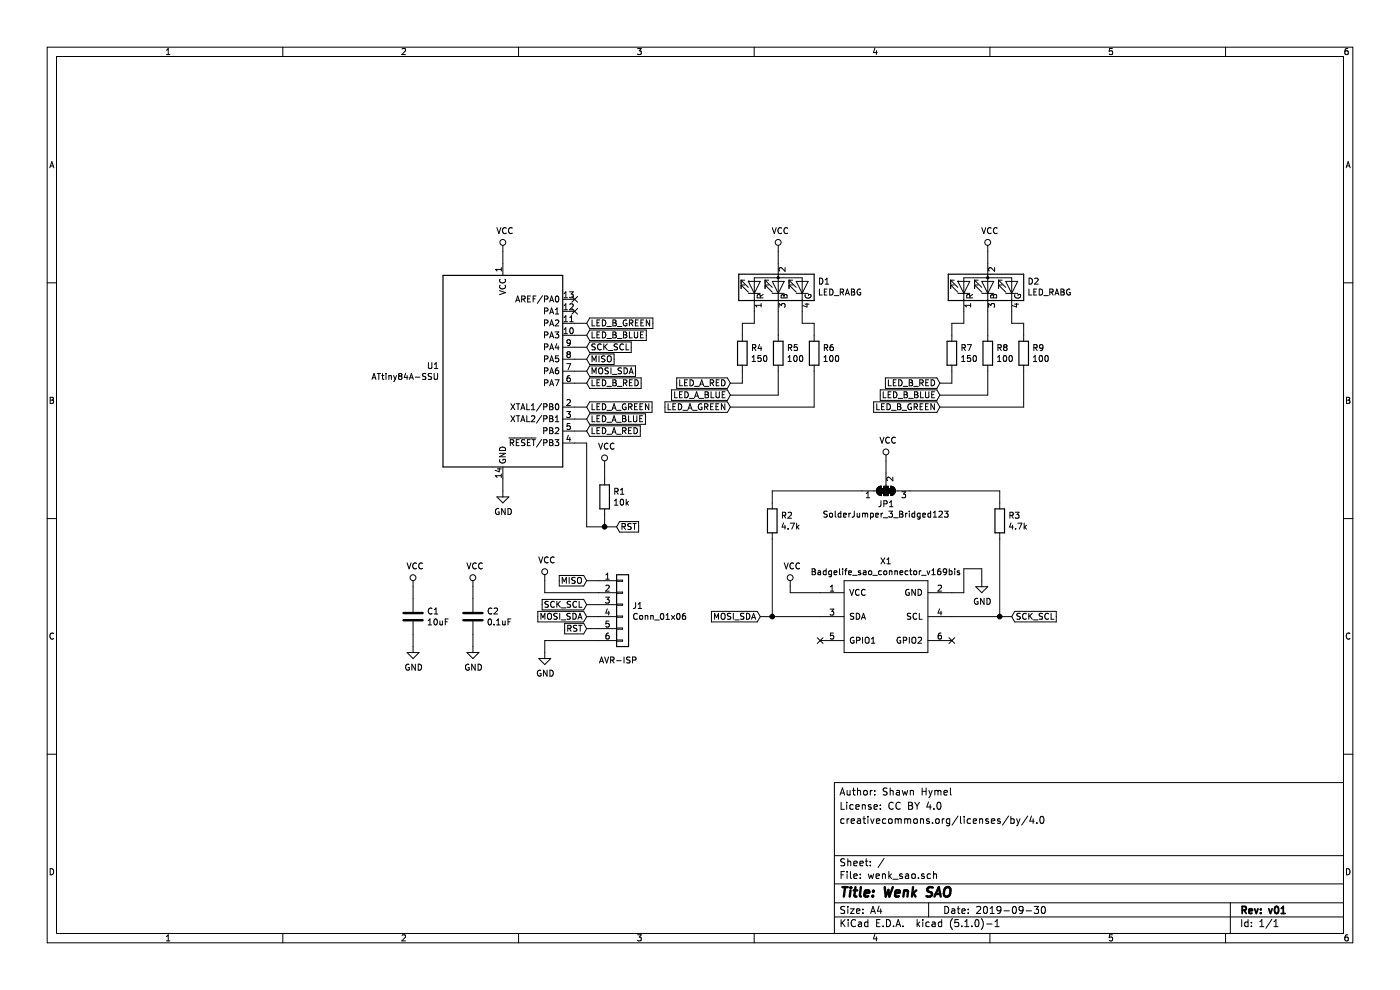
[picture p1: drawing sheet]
EESchema Schematic File Version 4
LIBS:wenk_sao-cache
EELAYER 29 0
EELAYER END
$Descr A4 11693 8268
encoding utf-8
Sheet 1 1
Title "Wenk SAO"
Date "2019-09-30"
Rev "v01"
Comp ""
Comment1 ""
Comment2 "creativecommons.org/licenses/by/4.0"
Comment3 "License: CC BY 4.0"
Comment4 "Author: Shawn Hymel"
$EndDescr
NoConn ~ 4800 2600
NoConn ~ 4800 2500
Text GLabel 4900 2800 2    50   Input ~ 0
LED_B_BLUE
Text GLabel 4900 2700 2    50   Input ~ 0
LED_B_GREEN
Wire Wire Line
	4800 2800 4900 2800
Wire Wire Line
	4800 2700 4900 2700
Text GLabel 7850 3400 0    50   Input ~ 0
LED_B_GREEN
Text GLabel 7850 3300 0    50   Input ~ 0
LED_B_BLUE
Text GLabel 7850 3200 0    50   Input ~ 0
LED_B_RED
Wire Wire Line
	8250 2100 8250 2200
$Comp
L power:VCC #PWR014
U 1 1
P 8250 2100
F 0 "#PWR014" H 8250 1950 50  0001 C CNN
F 1 "VCC" H 8267 2273 50  0000 C CNN
F 2 "" H 8250 2100 50  0001 C CNN
F 3 "" H 8250 2100 50  0001 C CNN
	1    8250 2100
	1    0    0    -1  
$EndComp
Wire Wire Line
	8550 3400 7850 3400
Wire Wire Line
	8550 3100 8550 3400
Wire Wire Line
	8250 3300 7850 3300
Wire Wire Line
	8250 3100 8250 3300
Wire Wire Line
	7950 3200 7850 3200
Wire Wire Line
	7950 3100 7950 3200
Wire Wire Line
	8550 2700 8550 2800
Wire Wire Line
	8450 2700 8550 2700
Wire Wire Line
	8450 2600 8450 2700
Wire Wire Line
	8250 2600 8250 2800
Wire Wire Line
	7950 2700 7950 2800
Wire Wire Line
	8050 2700 7950 2700
Wire Wire Line
	8050 2600 8050 2700
$Comp
L Device:R R9
U 1 1
P 8550 2950
F 0 "R9" H 8620 2996 50  0000 L CNN
F 1 "100" H 8620 2905 50  0000 L CNN
F 2 "Resistor_SMD:R_0603_1608Metric" V 8480 2950 50  0001 C CNN
F 3 "~" H 8550 2950 50  0001 C CNN
F 4 "311-100HRCT-ND" H 8550 2950 50  0001 C CNN "Digi-Key_PN"
	1    8550 2950
	1    0    0    -1  
$EndComp
$Comp
L Device:R R8
U 1 1
P 8250 2950
F 0 "R8" H 8320 2996 50  0000 L CNN
F 1 "100" H 8320 2905 50  0000 L CNN
F 2 "Resistor_SMD:R_0603_1608Metric" V 8180 2950 50  0001 C CNN
F 3 "~" H 8250 2950 50  0001 C CNN
F 4 "311-100HRCT-ND" H 8250 2950 50  0001 C CNN "Digi-Key_PN"
	1    8250 2950
	1    0    0    -1  
$EndComp
$Comp
L Device:R R7
U 1 1
P 7950 2950
F 0 "R7" H 8020 2996 50  0000 L CNN
F 1 "150" H 8020 2905 50  0000 L CNN
F 2 "Resistor_SMD:R_0603_1608Metric" V 7880 2950 50  0001 C CNN
F 3 "~" H 7950 2950 50  0001 C CNN
F 4 "311-150HRCT-ND" H 7950 2950 50  0001 C CNN "Digi-Key_PN"
	1    7950 2950
	1    0    0    -1  
$EndComp
$Comp
L wenk_sao-rescue:LED_RABG-XZMDKCBDDG45S-9 D2
U 1 1
P 8250 2400
F 0 "D2" V 8296 2070 50  0000 R CNN
F 1 "LED_RABG" V 8205 2070 50  0000 R CNN
F 2 "XZMDKCBDDG45S-9:XZMDKCBDDG45S-9" H 8250 2350 50  0001 C CNN
F 3 "~" H 8250 2350 50  0001 C CNN
F 4 "1497-1257-1-ND" V 8250 2400 50  0001 C CNN "Digi-Key_PN"
	1    8250 2400
	0    -1   -1   0   
$EndComp
Text GLabel 6100 3400 0    50   Input ~ 0
LED_A_GREEN
Text GLabel 6100 3300 0    50   Input ~ 0
LED_A_BLUE
Text GLabel 6100 3200 0    50   Input ~ 0
LED_A_RED
Text GLabel 4900 3400 2    50   Input ~ 0
LED_A_GREEN
Text GLabel 4900 3500 2    50   Input ~ 0
LED_A_BLUE
Wire Wire Line
	4800 3500 4900 3500
Wire Wire Line
	4800 3400 4900 3400
Wire Wire Line
	6500 2100 6500 2200
$Comp
L power:VCC #PWR013
U 1 1
P 6500 2100
F 0 "#PWR013" H 6500 1950 50  0001 C CNN
F 1 "VCC" H 6517 2273 50  0000 C CNN
F 2 "" H 6500 2100 50  0001 C CNN
F 3 "" H 6500 2100 50  0001 C CNN
	1    6500 2100
	1    0    0    -1  
$EndComp
Wire Wire Line
	6800 3400 6100 3400
Wire Wire Line
	6800 3100 6800 3400
Wire Wire Line
	6500 3300 6100 3300
Wire Wire Line
	6500 3100 6500 3300
Wire Wire Line
	6200 3200 6100 3200
Wire Wire Line
	6200 3100 6200 3200
Wire Wire Line
	6800 2700 6800 2800
Wire Wire Line
	6700 2700 6800 2700
Wire Wire Line
	6700 2600 6700 2700
Wire Wire Line
	6500 2600 6500 2800
Wire Wire Line
	6200 2700 6200 2800
Wire Wire Line
	6300 2700 6200 2700
Wire Wire Line
	6300 2600 6300 2700
$Comp
L Device:R R6
U 1 1
P 6800 2950
F 0 "R6" H 6870 2996 50  0000 L CNN
F 1 "100" H 6870 2905 50  0000 L CNN
F 2 "Resistor_SMD:R_0603_1608Metric" V 6730 2950 50  0001 C CNN
F 3 "~" H 6800 2950 50  0001 C CNN
F 4 "311-100HRCT-ND" H 6800 2950 50  0001 C CNN "Digi-Key_PN"
	1    6800 2950
	1    0    0    -1  
$EndComp
$Comp
L Device:R R5
U 1 1
P 6500 2950
F 0 "R5" H 6570 2996 50  0000 L CNN
F 1 "100" H 6570 2905 50  0000 L CNN
F 2 "Resistor_SMD:R_0603_1608Metric" V 6430 2950 50  0001 C CNN
F 3 "~" H 6500 2950 50  0001 C CNN
F 4 "311-100HRCT-ND" H 6500 2950 50  0001 C CNN "Digi-Key_PN"
	1    6500 2950
	1    0    0    -1  
$EndComp
$Comp
L Device:R R4
U 1 1
P 6200 2950
F 0 "R4" H 6270 2996 50  0000 L CNN
F 1 "150" H 6270 2905 50  0000 L CNN
F 2 "Resistor_SMD:R_0603_1608Metric" V 6130 2950 50  0001 C CNN
F 3 "~" H 6200 2950 50  0001 C CNN
F 4 "311-150HRCT-ND" H 6200 2950 50  0001 C CNN "Digi-Key_PN"
	1    6200 2950
	1    0    0    -1  
$EndComp
$Comp
L wenk_sao-rescue:LED_RABG-XZMDKCBDDG45S-9 D1
U 1 1
P 6500 2400
F 0 "D1" V 6546 2070 50  0000 R CNN
F 1 "LED_RABG" V 6455 2070 50  0000 R CNN
F 2 "XZMDKCBDDG45S-9:XZMDKCBDDG45S-9" H 6500 2350 50  0001 C CNN
F 3 "~" H 6500 2350 50  0001 C CNN
F 4 "1497-1257-1-ND" V 6500 2400 50  0001 C CNN "Digi-Key_PN"
	1    6500 2400
	0    -1   -1   0   
$EndComp
$Comp
L MCU_Microchip_ATtiny:ATtiny84A-SSU U1
U 1 1
P 4200 3100
F 0 "U1" H 3670 3146 50  0000 R CNN
F 1 "ATtiny84A-SSU" H 3670 3055 50  0000 R CNN
F 2 "Package_SO:SOIC-14_3.9x8.7mm_P1.27mm" H 4200 3100 50  0001 C CIN
F 3 "http://ww1.microchip.com/downloads/en/DeviceDoc/doc8183.pdf" H 4200 3100 50  0001 C CNN
F 4 "ATTINY84A-SSURCT-ND" H 4200 3100 50  0001 C CNN "Digi-Key_PN"
	1    4200 3100
	1    0    0    -1  
$EndComp
$Comp
L power:GND #PWR08
U 1 1
P 4200 4100
F 0 "#PWR08" H 4200 3850 50  0001 C CNN
F 1 "GND" H 4205 3927 50  0000 C CNN
F 2 "" H 4200 4100 50  0001 C CNN
F 3 "" H 4200 4100 50  0001 C CNN
	1    4200 4100
	1    0    0    -1  
$EndComp
Wire Wire Line
	4200 4000 4200 4100
Wire Wire Line
	4200 2100 4200 2200
Text GLabel 4900 3200 2    50   Input ~ 0
LED_B_RED
Text GLabel 4900 3600 2    50   Input ~ 0
LED_A_RED
Wire Wire Line
	4800 3600 4900 3600
Wire Wire Line
	4800 3200 4900 3200
Wire Wire Line
	4800 3100 4900 3100
Wire Wire Line
	4800 3000 4900 3000
Wire Wire Line
	4800 2900 4900 2900
Text GLabel 4900 3100 2    50   Input ~ 0
MOSI_SDA
Text GLabel 4900 3000 2    50   Input ~ 0
MISO
Text GLabel 4900 2900 2    50   Input ~ 0
SCK_SCL
Text GLabel 5150 4400 2    50   Input ~ 0
RST
Connection ~ 5050 4400
Wire Wire Line
	5050 4400 5150 4400
Wire Wire Line
	5050 4000 5050 3900
Wire Wire Line
	5050 4400 5050 4300
Wire Wire Line
	4900 4400 5050 4400
Wire Wire Line
	4900 3700 4900 4400
Wire Wire Line
	4800 3700 4900 3700
$Comp
L power:VCC #PWR09
U 1 1
P 5050 3900
F 0 "#PWR09" H 5050 3750 50  0001 C CNN
F 1 "VCC" H 5067 4073 50  0000 C CNN
F 2 "" H 5050 3900 50  0001 C CNN
F 3 "" H 5050 3900 50  0001 C CNN
	1    5050 3900
	1    0    0    -1  
$EndComp
Wire Wire Line
	3950 5300 3950 5400
Wire Wire Line
	3950 4900 3950 5000
Wire Wire Line
	3450 5300 3450 5400
Wire Wire Line
	3450 4900 3450 5000
$Comp
L Device:C C1
U 1 1
P 3450 5150
F 0 "C1" H 3565 5196 50  0000 L CNN
F 1 "10uF" H 3565 5105 50  0000 L CNN
F 2 "Capacitor_SMD:C_0603_1608Metric" H 3488 5000 50  0001 C CNN
F 3 "~" H 3450 5150 50  0001 C CNN
F 4 "1276-1119-1-ND" H 3450 5150 50  0001 C CNN "Digi-Key_PN"
	1    3450 5150
	1    0    0    -1  
$EndComp
$Comp
L Device:C C2
U 1 1
P 3950 5150
F 0 "C2" H 4065 5196 50  0000 L CNN
F 1 "0.1uF" H 4065 5105 50  0000 L CNN
F 2 "Capacitor_SMD:C_0603_1608Metric" H 3988 5000 50  0001 C CNN
F 3 "~" H 3950 5150 50  0001 C CNN
F 4 "1276-1000-1-ND" H 3950 5150 50  0001 C CNN "Digi-Key_PN"
	1    3950 5150
	1    0    0    -1  
$EndComp
Text GLabel 4900 5050 0    50   Input ~ 0
SCK_SCL
Text GLabel 4900 5150 0    50   Input ~ 0
MOSI_SDA
$Comp
L power:GND #PWR04
U 1 1
P 3950 5400
F 0 "#PWR04" H 3950 5150 50  0001 C CNN
F 1 "GND" H 3955 5227 50  0000 C CNN
F 2 "" H 3950 5400 50  0001 C CNN
F 3 "" H 3950 5400 50  0001 C CNN
	1    3950 5400
	1    0    0    -1  
$EndComp
$Comp
L power:GND #PWR02
U 1 1
P 3450 5400
F 0 "#PWR02" H 3450 5150 50  0001 C CNN
F 1 "GND" H 3455 5227 50  0000 C CNN
F 2 "" H 3450 5400 50  0001 C CNN
F 3 "" H 3450 5400 50  0001 C CNN
	1    3450 5400
	1    0    0    -1  
$EndComp
$Comp
L power:VCC #PWR07
U 1 1
P 4200 2100
F 0 "#PWR07" H 4200 1950 50  0001 C CNN
F 1 "VCC" H 4217 2273 50  0000 C CNN
F 2 "" H 4200 2100 50  0001 C CNN
F 3 "" H 4200 2100 50  0001 C CNN
	1    4200 2100
	1    0    0    -1  
$EndComp
$Comp
L power:VCC #PWR03
U 1 1
P 3950 4900
F 0 "#PWR03" H 3950 4750 50  0001 C CNN
F 1 "VCC" H 3967 5073 50  0000 C CNN
F 2 "" H 3950 4900 50  0001 C CNN
F 3 "" H 3950 4900 50  0001 C CNN
	1    3950 4900
	1    0    0    -1  
$EndComp
$Comp
L power:VCC #PWR01
U 1 1
P 3450 4900
F 0 "#PWR01" H 3450 4750 50  0001 C CNN
F 1 "VCC" H 3467 5073 50  0000 C CNN
F 2 "" H 3450 4900 50  0001 C CNN
F 3 "" H 3450 4900 50  0001 C CNN
	1    3450 4900
	1    0    0    -1  
$EndComp
Wire Wire Line
	4550 4850 4550 4950
Wire Wire Line
	4550 5350 4550 5450
Wire Wire Line
	4550 5350 5000 5350
Wire Wire Line
	4550 4950 5000 4950
$Comp
L power:GND #PWR06
U 1 1
P 4550 5450
F 0 "#PWR06" H 4550 5200 50  0001 C CNN
F 1 "GND" H 4555 5277 50  0000 C CNN
F 2 "" H 4550 5450 50  0001 C CNN
F 3 "" H 4550 5450 50  0001 C CNN
	1    4550 5450
	1    0    0    -1  
$EndComp
$Comp
L power:VCC #PWR05
U 1 1
P 4550 4850
F 0 "#PWR05" H 4550 4700 50  0001 C CNN
F 1 "VCC" H 4567 5023 50  0000 C CNN
F 2 "" H 4550 4850 50  0001 C CNN
F 3 "" H 4550 4850 50  0001 C CNN
	1    4550 4850
	1    0    0    -1  
$EndComp
Text GLabel 4900 5250 0    50   Input ~ 0
RST
Text GLabel 4900 4850 0    50   Input ~ 0
MISO
Wire Wire Line
	5000 5250 4900 5250
Wire Wire Line
	5000 5150 4900 5150
Wire Wire Line
	5000 5050 4900 5050
Wire Wire Line
	5000 4850 4900 4850
$Comp
L Connector_Generic:Conn_01x06 J1
U 1 1
P 5200 5050
F 0 "J1" H 5280 5042 50  0000 L CNN
F 1 "Conn_01x06" H 5280 4951 50  0000 L CNN
F 2 "Connector_Harwin:Harwin_M20-89006xx_1x06_P2.54mm_Horizontal" H 5200 5050 50  0001 C CNN
F 3 "~" H 5200 5050 50  0001 C CNN
F 4 "952-3235-ND" H 5200 5050 50  0001 C CNN "Digi-Key_PN"
	1    5200 5050
	1    0    0    -1  
$EndComp
Text Notes 5000 5550 0    50   ~ 0
AVR-ISP
$Comp
L Device:R R1
U 1 1
P 5050 4150
F 0 "R1" H 5120 4196 50  0000 L CNN
F 1 "10k" H 5120 4105 50  0000 L CNN
F 2 "Resistor_SMD:R_0603_1608Metric" V 4980 4150 50  0001 C CNN
F 3 "~" H 5050 4150 50  0001 C CNN
F 4 "311-10.0KHRCT-ND" H 5050 4150 50  0001 C CNN "Digi-Key_PN"
	1    5050 4150
	1    0    0    -1  
$EndComp
$Comp
L power:VCC #PWR011
U 1 1
P 7400 3850
F 0 "#PWR011" H 7400 3700 50  0001 C CNN
F 1 "VCC" H 7417 4023 50  0000 C CNN
F 2 "" H 7400 3850 50  0001 C CNN
F 3 "" H 7400 3850 50  0001 C CNN
	1    7400 3850
	1    0    0    -1  
$EndComp
NoConn ~ 6850 5350
NoConn ~ 7950 5350
Wire Wire Line
	7600 4100 8350 4100
Wire Wire Line
	8350 4100 8350 4200
Wire Wire Line
	6450 4100 7200 4100
Wire Wire Line
	6450 4200 6450 4100
Connection ~ 8350 5150
Wire Wire Line
	8350 5150 8450 5150
Connection ~ 6450 5150
Wire Wire Line
	6450 5150 6350 5150
Wire Wire Line
	7950 5150 8350 5150
Wire Wire Line
	8350 4500 8350 5150
Wire Wire Line
	8200 4750 8200 4850
Wire Wire Line
	8050 4750 8200 4750
Wire Wire Line
	8050 4950 8050 4750
Wire Wire Line
	6450 5150 6850 5150
Wire Wire Line
	6450 4500 6450 5150
Text GLabel 6350 5150 0    50   Input ~ 0
MOSI_SDA
Text GLabel 8450 5150 2    50   Input ~ 0
SCK_SCL
$Comp
L Device:R R2
U 1 1
P 6450 4350
F 0 "R2" H 6520 4396 50  0000 L CNN
F 1 "4.7k" H 6520 4305 50  0000 L CNN
F 2 "Resistor_SMD:R_0603_1608Metric" V 6380 4350 50  0001 C CNN
F 3 "~" H 6450 4350 50  0001 C CNN
F 4 "311-4.70KHRCT-ND" H 6450 4350 50  0001 C CNN "Digi-Key_PN"
	1    6450 4350
	1    0    0    -1  
$EndComp
$Comp
L Jumper:SolderJumper_3_Bridged123 JP1
U 1 1
P 7400 4100
F 0 "JP1" H 7400 4213 50  0000 C CNN
F 1 "SolderJumper_3_Bridged123" H 7400 4300 50  0000 C CNN
F 2 "footprints:SolderJumper-3_P1.3mm_Bridged123_RoundedPad1.0x1.5mm" H 7400 4100 50  0001 C CNN
F 3 "~" H 7400 4100 50  0001 C CNN
	1    7400 4100
	1    0    0    1   
$EndComp
$Comp
L Device:R R3
U 1 1
P 8350 4350
F 0 "R3" H 8420 4396 50  0000 L CNN
F 1 "4.7k" H 8420 4305 50  0000 L CNN
F 2 "Resistor_SMD:R_0603_1608Metric" V 8280 4350 50  0001 C CNN
F 3 "~" H 8350 4350 50  0001 C CNN
F 4 "311-4.70KHRCT-ND" H 8350 4350 50  0001 C CNN "Digi-Key_PN"
	1    8350 4350
	1    0    0    -1  
$EndComp
Wire Wire Line
	7400 3850 7400 3950
Wire Wire Line
	7950 4950 8050 4950
Wire Wire Line
	6600 4950 6850 4950
Wire Wire Line
	6600 4900 6600 4950
$Comp
L wenk_sao-rescue:Badgelife_sao_connector_v169bis-badgelife_shitty_addon_v169bis X1
U 1 1
P 7400 5150
F 0 "X1" V 6935 5150 50  0000 C CNN
F 1 "Badgelife_sao_connector_v169bis" V 7026 5150 50  0000 C CNN
F 2 "footprints:Badgelife-SAOv169-SAO-2x3_nopin1" H 7400 5350 50  0001 C CNN
F 3 "" H 7400 5350 50  0001 C CNN
F 4 "732-5394-ND" V 7400 5150 50  0001 C CNN "Digi-Key_PN"
	1    7400 5150
	0    -1   1    0   
$EndComp
$Comp
L power:VCC #PWR010
U 1 1
P 6600 4900
F 0 "#PWR010" H 6600 4750 50  0001 C CNN
F 1 "VCC" H 6617 5073 50  0000 C CNN
F 2 "" H 6600 4900 50  0001 C CNN
F 3 "" H 6600 4900 50  0001 C CNN
	1    6600 4900
	1    0    0    -1  
$EndComp
$Comp
L power:GND #PWR012
U 1 1
P 8200 4850
F 0 "#PWR012" H 8200 4600 50  0001 C CNN
F 1 "GND" H 8205 4677 50  0000 C CNN
F 2 "" H 8200 4850 50  0001 C CNN
F 3 "" H 8200 4850 50  0001 C CNN
	1    8200 4850
	1    0    0    -1  
$EndComp
$EndSCHEMATC
